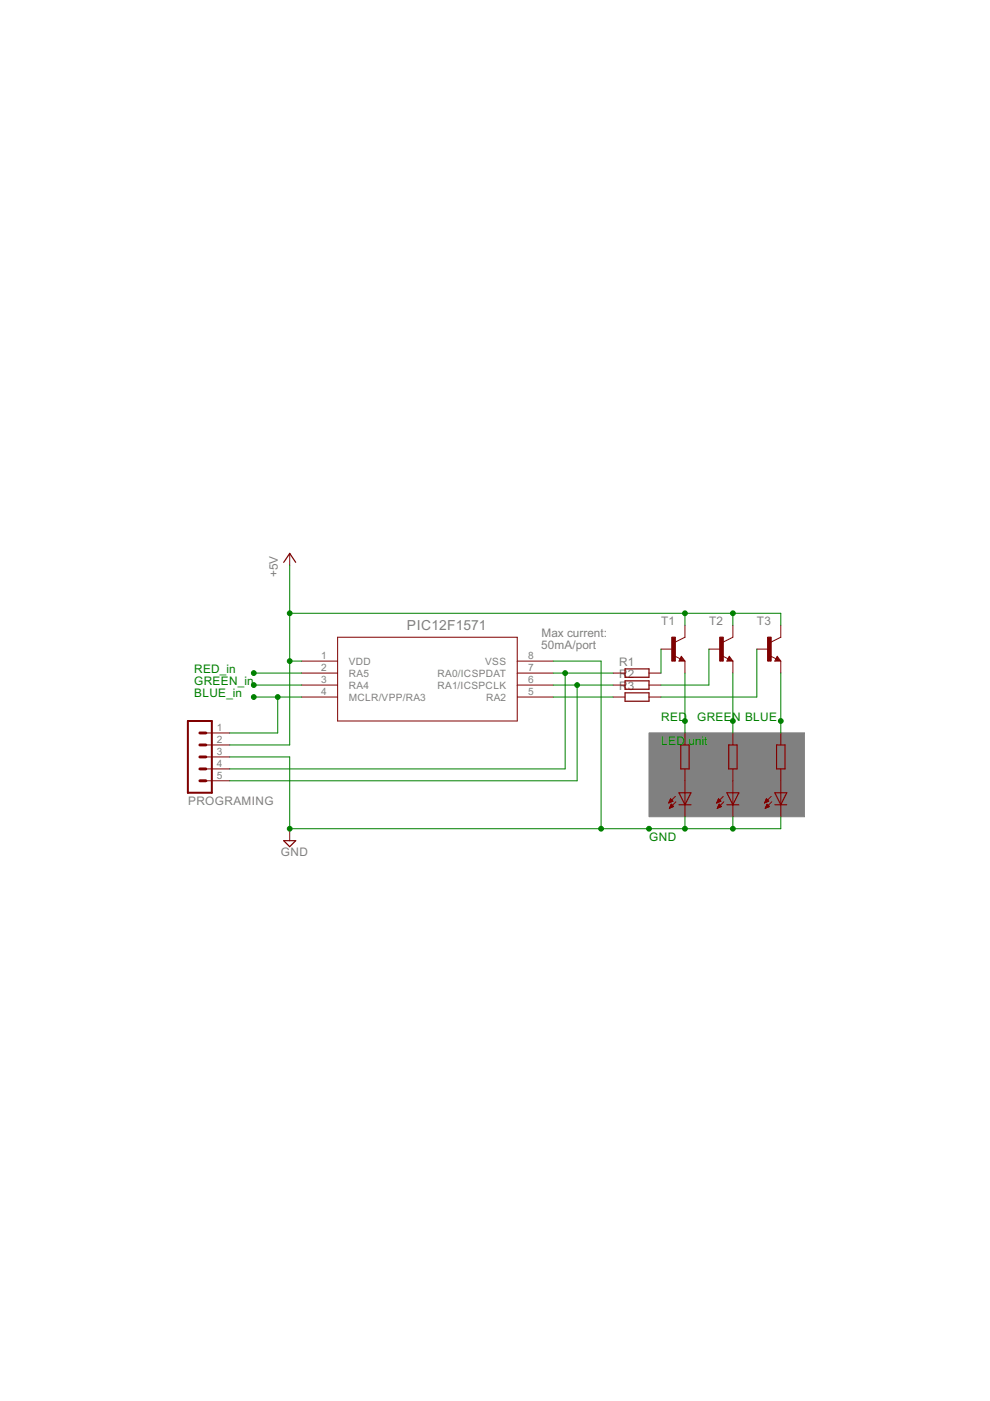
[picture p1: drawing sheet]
<svg xmlns="http://www.w3.org/2000/svg" width="210mm" height="297mm" viewBox="0 0 210 297" stroke-linecap="round" stroke-linejoin="round" font-family="sans-serif">
<path d="M137.6 155.4h33v17.8h-33z" fill="#808080" stroke="#808080" stroke-width=".21"/>
<g fill="none" stroke="#800000" stroke-width=".21">
<path d="M61.4 117.3v2.6M71.6 135.1h38.1v17.8h-38.1zM140.1 137.6h2.6M143 139.1l1.2 .6M144.5 139.1l.7 1.1h-1.2zM145.2 132.6v2.5l-2 1M150.3 137.6h2.5M153.1 139.1l1.3 .6M154.6 139.1l.8 1.1h-1.3zM155.4 132.6v2.5l-2 1M160.5 137.6h2.5M163.3 139.1l1.2 .6"/>
<path d="M164.8 139.1l.7 1.1h-1.2zM165.5 132.6v2.5l-2 1M43.6 155.4h5.1M43.6 157.9h5.1M64 140.2h7.6M64 142.7h7.6M64 145.2h7.6M64 147.8h7.6M109.7 140.2h7.6M109.7 142.7h7.6M109.7 145.2h7.6M109.7 147.8h7.6"/>
<path d="M130 142.7h2.5M130 145.2h2.5M130 147.8h2.5M137.6 142.7h2.5M137.6 145.2h2.5M137.6 147.8h2.5M145.2 140.2v2.5M145.2 155.4v2.5M155.4 140.2v2.5M155.4 155.4v2.5M165.5 140.2v2.5M165.5 155.4v2.5"/>
<path d="M43.6 160.5h5.1M43.6 163h5.1M43.6 165.5h5.1M61.4 175.7v2.5M141.8 170.2h.1M141.9 170.1h.2M141.9 170h.5M141.9 169.9h.8M141.9 171.3h.2M142 169.8h.6M142 171.2h.3M142 169.6h.5"/>
<path d="M142 171.1h.6M142.1 169.5h.2M142.1 171h.7M142.2 169.4h.1M142.2 170.8h.4M142.2 169.4l.5 .5-.9 .3zM142.2 170.7h.3M142.3 170.6h.1M142.3 170.5l.5 .5-.9 .4zM143.2 168.8l-1.4 1.4M143.3 170l-1.4 1.4M145.2 163v10.2"/>
<path d="M152 170.2h.1M152 170.1h.3M152.1 170h.4M152.1 169.9h.7M152.1 171.3h.1M152.2 169.8h.5M152.2 171.2h.3M152.2 169.6h.4M152.2 171.1h.6M152.3 171h.6M152.3 169.5h.2M152.3 169.4h.1"/>
<path d="M152.3 170.8h.5M152.3 169.4l.5 .5-.8 .3zM152.4 170.7h.3M152.4 170.6h.1M152.5 170.5l.5 .5-.9 .4zM153.4 168.8l-1.4 1.4M153.5 170l-1.4 1.4M155.4 163v10.2M162.1 170.2h.1M162.2 170.1h.2M162.2 170h.5M162.3 169.9h.7"/>
<path d="M162.3 171.3h.1M162.3 171.2h.4M162.3 169.8h.6M162.4 169.6h.4M162.4 171.1h.5M162.4 169.5h.2M162.4 171h.7M162.5 169.4h.1M162.5 170.8h.5M162.5 169.4l.5 .5-.9 .3zM162.5 170.7h.3M162.6 170.6h.1"/>
<path d="M162.6 170.5l.5 .5-.9 .4zM163.5 168.8l-1.4 1.4M163.6 170l-1.4 1.4M165.5 163v10.2"/>
</g>
<g fill="none" stroke="#800000" stroke-width=".25">
<path d="M60.2 119.2l1.2-1.9 1.3 1.9M144.5 139.7l.1 .2h-.4l.3-.5 .5 .6h-.8M154.6 139.7l.1 .2h-.3l.2-.5 .5 .6h-.7M164.8 139.7l.1 .2h-.4l.3-.5 .5 .6h-.8M132.5 141.8h5.1v1.8h-5.1zM132.5 144.4h5.1v1.7h-5.1zM132.5 146.9h5.1v1.8h-5.1zM144.3 157.9h1.8v5.1h-1.8zM154.5 157.9h1.8v5.1h-1.8zM164.7 157.9h1.7v5.1h-1.7zM60.2 178.2h2.5l-1.3 1.3zM144 168.1h2.5l-1.3 2.5z"/>
<path d="M144 170.6h2.5M154.1 170.6h2.6M154.1 168.1h2.6l-1.3 2.5zM164.3 170.6h2.5M164.3 168.1h2.5l-1.3 2.5z"/>
</g>
<g fill="#800000" stroke="#800000" stroke-width=".21">
<path d="M142.4 135.1h.8v5.1h-.8z"/>
<path d="M152.6 135.1h.8v5.1h-.8z"/>
<path d="M162.8 135.1h.7v5.1h-.7z"/>
</g>
<path d="M39.8 152.9h5.1v15.2h-5.1z" fill="none" stroke="#800000" stroke-width=".42"/>
<path d="M42.4 157.9h1.2M42.4 155.4h1.2M42.4 160.5h1.2M42.4 165.5h1.2M42.4 163h1.2" fill="none" stroke="#800000" stroke-width=".61"/>
<g fill="none" stroke="#008000" stroke-width=".21">
<path d="M61.4 119.9v38h-12.7M61.4 130h104.1v2.6M140.1 137.6v5.1M145.2 130v2.6M150.3 137.6v7.6h-10.2M155.4 130v2.6M160.5 137.6v10.2h-20.4M53.8 145.2h10.2M53.8 147.8h10.2M53.8 142.7h10.2M58.9 147.8v7.6h-10.2M61.4 140.2h2.6"/>
<path d="M117.3 140.2h10.1v35.5M117.3 145.2h12.7M117.3 147.8h12.7M117.3 142.7h12.7M119.8 142.7v20.3h-71.1M122.4 145.2v20.3h-73.7M145.2 142.7v12.7M155.4 142.7v12.7M165.5 142.7v12.7M48.7 160.5h12.7v15.2h104.1v-2.5M145.2 173.2v2.5M155.4 173.2v2.5"/>
</g>
<g fill="#008000" stroke="#008000" stroke-width=".21">
<circle cx="145.2" cy="130" r=".51"/>
<circle cx="155.4" cy="130" r=".51"/>
<circle cx="61.4" cy="130" r=".51"/>
<circle cx="61.4" cy="140.2" r=".51"/>
<circle cx="119.8" cy="142.7" r=".51"/>
<circle cx="122.4" cy="145.2" r=".51"/>
<circle cx="145.2" cy="152.9" r=".51"/>
<circle cx="155.4" cy="152.9" r=".51"/>
<circle cx="165.5" cy="152.9" r=".51"/>
<circle cx="127.4" cy="175.7" r=".51"/>
<circle cx="145.2" cy="175.7" r=".51"/>
<circle cx="155.4" cy="175.7" r=".51"/>
<circle cx="61.4" cy="175.7" r=".51"/>
<circle cx="137.6" cy="175.7" r=".51"/>
<circle cx="58.9" cy="147.8" r=".51"/>
<circle cx="53.8" cy="147.8" r=".51"/>
<circle cx="53.8" cy="142.7" r=".51"/>
<circle cx="53.8" cy="145.2" r=".51"/>
</g>
<text font-size="3.3" fill="#808080" x="86.3" y="133.6">PIC12F1571</text>
<g font-size="2.8" fill="#808080">
<text x="58.9" y="122.4" transform="rotate(-90 58.9 122.4)">+5V</text>
<text x="114.8" y="137.6">50mA/port</text>
<text x="114.8" y="135">Max current:</text>
<text x="140.2" y="132.6">T1</text>
<text x="150.3" y="132.6">T2</text>
<text x="160.5" y="132.6">T3</text>
<text x="131.3" y="141.2">R1</text>
<text x="131.3" y="143.8">R2</text>
<text x="131.3" y="146.3">R3</text>
<text x="39.9" y="170.6">PROGRAMING</text>
<text x="158.9" y="172.6" transform="rotate(-90 158.9 172.6)">LED2</text>
<text x="169.1" y="172.6" transform="rotate(-90 169.1 172.6)">LED3</text>
<text x="59.6" y="181.4">GND</text>
</g>
<g font-size="2.8" fill="#008000">
<text x="41.2" y="142.7">RED_in</text>
<text x="41.2" y="145.2">GREEN_in</text>
<text x="41.2" y="147.8">BLUE_in</text>
<text x="140.2" y="152.9">RED</text>
<text x="147.8" y="152.9">GREEN BLUE</text>
<text x="140.2" y="157.9">LED</text>
<text x="146" y="157.9">unit</text>
<text x="137.6" y="178.2">GND</text>
</g>
<g font-size="2.4" fill="#808080">
<text x="68.1" y="139.8">1</text>
<text x="68.1" y="142.4">2</text>
<text x="74" y="140.9">VDD</text>
<text x="74" y="143.5">RA5</text>
<text x="92.8" y="143.5">RA0/ICSPDAT</text>
<text x="102.9" y="140.9">VSS</text>
<text x="112" y="142.4">7</text>
<text x="112" y="139.8">8</text>
<text x="68.1" y="144.9">3</text>
<text x="68.1" y="147.4">4</text>
<text x="74" y="146">RA4</text>
<text x="74" y="148.5">MCLR/VPP/RA3</text>
<text x="92.7" y="146">RA1/ICSPCLK</text>
<text x="103.1" y="148.6">RA2</text>
<text x="112" y="147.4">5</text>
<text x="112" y="144.9">6</text>
<text x="46" y="155">1</text>
<text x="46" y="157.6">2</text>
<text x="46" y="160.1">3</text>
<text x="46" y="162.7">4</text>
<text x="46" y="165.2">5</text>
</g>
</svg>
